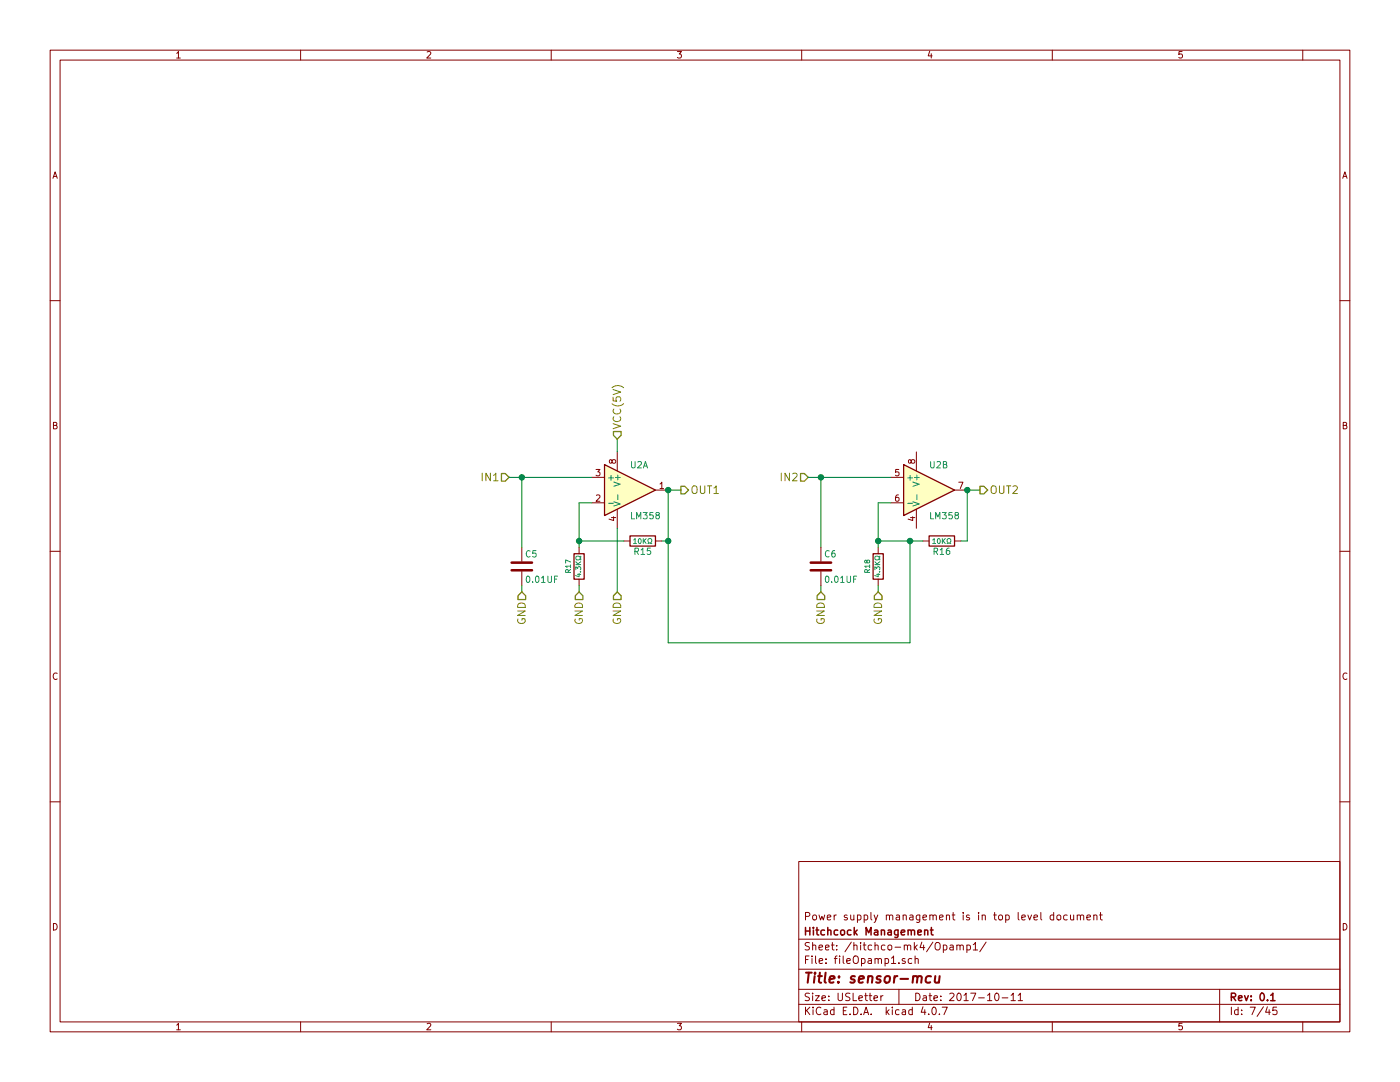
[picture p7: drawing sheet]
EESchema Schematic File Version 2
LIBS:hitchco-mk4-rescue
LIBS:power
LIBS:device
LIBS:switches
LIBS:relays
LIBS:motors
LIBS:transistors
LIBS:conn
LIBS:linear
LIBS:regul
LIBS:74xx
LIBS:cmos4000
LIBS:adc-dac
LIBS:memory
LIBS:xilinx
LIBS:microcontrollers
LIBS:dsp
LIBS:microchip
LIBS:analog_switches
LIBS:motorola
LIBS:texas
LIBS:intel
LIBS:audio
LIBS:interface
LIBS:digital-audio
LIBS:philips
LIBS:display
LIBS:cypress
LIBS:siliconi
LIBS:opto
LIBS:atmel
LIBS:contrib
LIBS:valves
LIBS:freetronics_schematic
LIBS:cd4013b
LIBS:hitchco-mk4-cache
EELAYER 25 0
EELAYER END
$Descr USLetter 11000 8500
encoding utf-8
Sheet 7 45
Title "sensor-mcu"
Date "2017-10-11"
Rev "0.1"
Comp "Hitchcock Management"
Comment1 "Power supply management is in top level document"
Comment2 ""
Comment3 ""
Comment4 ""
$EndDescr
$Comp
L LM358 U2
U 1 1
P 4950 3850
F 0 "U2" H 4950 4050 50  0000 L CNN
F 1 "LM358" H 4950 3650 50  0000 L CNN
F 2 "Housings_DIP:DIP-8_W7.62mm" H 4950 3850 50  0001 C CNN
F 3 "http://www.ti.com/lit/ds/symlink/lm358.pdf" H 4950 3850 50  0001 C CNN
	1    4950 3850
	1    0    0    -1  
$EndComp
$Comp
L LM358 U2
U 2 1
P 7300 3850
F 0 "U2" H 7300 4050 50  0000 L CNN
F 1 "LM358" H 7300 3650 50  0000 L CNN
F 2 "Housings_DIP:DIP-8_W7.62mm" H 7300 3850 50  0001 C CNN
F 3 "" H 7300 3850 50  0001 C CNN
	2    7300 3850
	1    0    0    -1  
$EndComp
$Comp
L R R15
U 1 1
P 5050 4250
F 0 "R15" V 5130 4250 50  0000 C CNN
F 1 "10KΩ" V 5050 4250 39  0000 C CNN
F 2 "Resistors_THT:R_Axial_DIN0207_L6.3mm_D2.5mm_P10.16mm_Horizontal" V 4980 4250 50  0001 C CNN
F 3 "" H 5050 4250 50  0001 C CNN
	1    5050 4250
	0    1    1    0   
$EndComp
$Comp
L R R17
U 1 1
P 4550 4450
F 0 "R17" V 4630 4450 39  0000 C CNN
F 1 "4.3KΩ" V 4550 4450 39  0000 C CNN
F 2 "Resistors_THT:R_Axial_DIN0207_L6.3mm_D2.5mm_P10.16mm_Horizontal" V 4480 4450 50  0001 C CNN
F 3 "" H 4550 4450 50  0001 C CNN
	1    4550 4450
	-1   0    0    1   
$EndComp
$Comp
L R R16
U 1 1
P 7400 4250
F 0 "R16" V 7480 4250 50  0000 C CNN
F 1 "10KΩ" V 7400 4250 39  0000 C CNN
F 2 "Resistors_THT:R_Axial_DIN0207_L6.3mm_D2.5mm_P10.16mm_Horizontal" V 7330 4250 50  0001 C CNN
F 3 "" H 7400 4250 50  0001 C CNN
	1    7400 4250
	0    1    1    0   
$EndComp
Text HLabel 5350 3850 2    60   Output ~ 0
OUT1
Text HLabel 7700 3850 2    60   Output ~ 0
OUT2
Text HLabel 4000 3750 0    60   Input ~ 0
IN1
Text HLabel 6350 3750 0    60   Input ~ 0
IN2
$Comp
L R R18
U 1 1
P 6900 4450
F 0 "R18" V 6980 4450 39  0000 C CNN
F 1 "4.3KΩ" V 6900 4450 39  0000 C CNN
F 2 "Resistors_THT:R_Axial_DIN0207_L6.3mm_D2.5mm_P10.16mm_Horizontal" V 6830 4450 50  0001 C CNN
F 3 "" H 6900 4450 50  0001 C CNN
	1    6900 4450
	-1   0    0    1   
$EndComp
$Comp
L C C5
U 1 1
P 4100 4450
F 0 "C5" H 4125 4550 50  0000 L CNN
F 1 "0.01UF" H 4125 4350 50  0000 L CNN
F 2 "Capacitors_THT:C_Disc_D12.0mm_W4.4mm_P7.75mm" H 4138 4300 50  0001 C CNN
F 3 "http://www.vishay.com/docs/28515/sseries.pdf" H 4100 4450 50  0001 C CNN
	1    4100 4450
	1    0    0    -1  
$EndComp
Wire Wire Line
	5250 3850 5250 5050
Wire Wire Line
	4550 4250 4900 4250
Wire Wire Line
	5250 4250 5200 4250
Wire Wire Line
	4650 3950 4550 3950
Connection ~ 4550 4250
Wire Wire Line
	4550 3950 4550 4300
Wire Wire Line
	4550 4650 4550 4600
Wire Wire Line
	7550 4250 7600 4250
Wire Wire Line
	7600 4250 7600 3850
Wire Wire Line
	6900 4650 6900 4600
Wire Wire Line
	6900 3950 6900 4300
Wire Wire Line
	6900 4250 7250 4250
Connection ~ 6900 4250
Wire Wire Line
	6900 3950 7000 3950
Wire Wire Line
	4850 4650 4850 4150
Wire Wire Line
	4850 3550 4850 3450
Wire Wire Line
	5250 3850 5350 3850
Connection ~ 5250 3850
Connection ~ 7600 3850
Wire Wire Line
	7600 3850 7700 3850
Wire Wire Line
	4000 3750 4650 3750
Wire Wire Line
	4100 4300 4100 3750
Wire Wire Line
	6450 4300 6450 3750
Wire Wire Line
	6350 3750 7000 3750
Wire Wire Line
	4100 4600 4100 4650
Wire Wire Line
	6450 4650 6450 4600
Text HLabel 4100 4650 3    60   Input ~ 0
GND
Text HLabel 4550 4650 3    60   Input ~ 0
GND
Text HLabel 4850 4650 3    60   Input ~ 0
GND
Text HLabel 6450 4650 3    60   Input ~ 0
GND
Text HLabel 6900 4650 3    60   Input ~ 0
GND
Text HLabel 4850 3450 1    60   Input ~ 0
VCC(5V)
Connection ~ 4100 3750
Connection ~ 6450 3750
$Comp
L C C6
U 1 1
P 6450 4450
F 0 "C6" H 6475 4550 50  0000 L CNN
F 1 "0.01UF" H 6475 4350 50  0000 L CNN
F 2 "Capacitors_THT:C_Disc_D12.0mm_W4.4mm_P7.75mm" H 6488 4300 50  0001 C CNN
F 3 "http://www.vishay.com/docs/28515/sseries.pdf" H 6450 4450 50  0001 C CNN
	1    6450 4450
	1    0    0    -1  
$EndComp
Wire Wire Line
	5250 5050 7150 5050
Wire Wire Line
	7150 5050 7150 4250
Connection ~ 7150 4250
Connection ~ 5250 4250
$EndSCHEMATC
